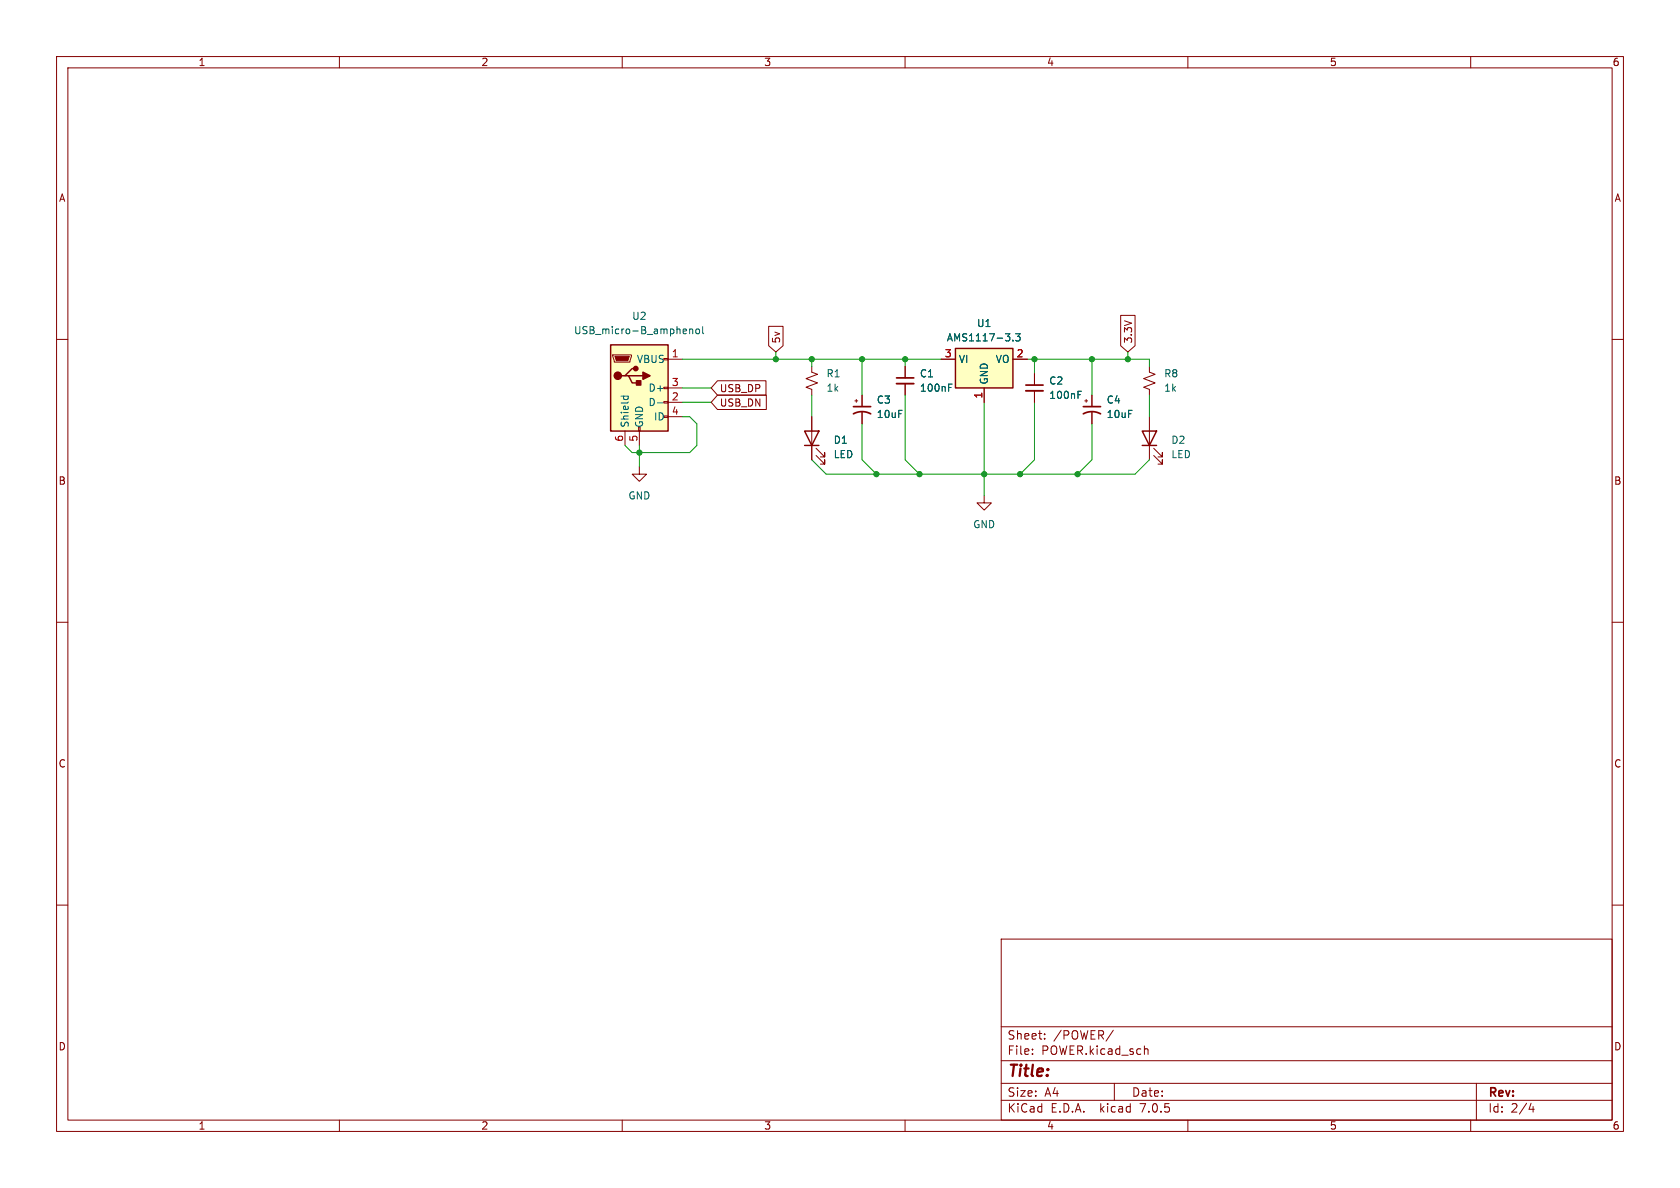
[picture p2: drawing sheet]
<svg xmlns="http://www.w3.org/2000/svg" width="297mm" height="210mm" viewBox="0 0 297 210" stroke-linecap="round" stroke-linejoin="round" font-family="sans-serif">
<g fill="none" stroke="#840000" stroke-width=".18">
<path d="M10 10h277v190h-277zM12 12h273v186h-273zM60 10v2M110 10v2M160 10v2M210 10v2M260 10v2M10 60h2M135.9 57.7h2.5v3.4l-1.2 1.1-1.3-1.1zM198.1 55.8h2.6v5.3l-1.3 1.1-1.3-1.1zM285 60h2M108.3 62.7h3.3v.3l-.2 1h-2.8z"/>
<path d="M110.5 76.2v2.5M113 76.2v2.5M117.3 73.5h.8v.3h-.8zM117.3 71h.8v.2h-.8zM117.3 68.5h.8v.2h-.8zM117.3 63.4h.8v.2h-.8zM118.1 63.5h2.5M118.1 71.1h2.5M118.1 68.6h2.5M118.1 73.7h2.5M126.8 69.8h8.7v2.6h-8.7l-1.1-1.3zM126.8 67.3h8.6v2.6h-8.6l-1.1-1.3z"/>
<path d="M143.5 64.8v1l1 .4-2 .7 2 .8-2 .8 1 .3v1.1M143.5 73.7v7.6M144.3 79.2l1.5 1.6v-.8v.8h-.8M151.1 70.9h.5M151.4 70.6v.5M152.4 69.9v2M152.4 72.9v2M160 64.8v2M160 67.8v2.1M166.4 63.5h2.5M174 68.6v2.5M179.1 63.5h2.5"/>
<path d="M182.9 66v2.1M182.9 69.1v2M191.8 70.9h.5M192 70.6v.5M193 69.9v2M193 72.9v2M203.2 64.8v1l1 .4-2 .7 2 .8-2 .8 1 .3v1.1M203.2 73.7v7.6M204 79.2l1.5 1.6v-.8v.8h-.8M113 82.6v1.2h1.3l-1.3 1.3-1.2-1.3h1.2M144.3 80.5l1.5 1.5v-.7v.7h-.8M174 87.6v1.3h1.3l-1.3 1.3-1.3-1.3h1.3"/>
<path d="M204 80.5l1.5 1.5v-.7v.7h-.8M10 110h2M285 110h2M10 160h2M285 160h2M177 166h108v32h-108zM60 198v2M110 198v2M160 198v2M177 194.5h108M177 191.5h108M177 187.5h108"/>
<path d="M177 181.5h108M182.5 186.3v.1M182.5 185.5v.1M184.7 183.6v.1M184.7 182.8v.1M196.8 182.1l-1.3 2M197 191.5v3M202.3 185.5l.2-.1 .4 .1 .1 .9M210 198v2M260 198v2M261 191.5v6.5M270.7 195l-.4 1.1h.9"/>
<path d="M271 195.6v1"/>
</g>
<path d="M158.5 67.8h3M181.4 69.1h3" fill="none" stroke="#840000" stroke-width=".33"/>
<path d="M150.9 73.2a3.2 3.2 0 0 1 3 0M150.9 71.9h3M158.5 66.8h3M181.4 68.1h3M191.5 73.2a3.2 3.2 0 0 1 3.1 0M191.5 71.9h3.1" fill="none" stroke="#840000" stroke-width=".3"/>
<path d="M121.9 58.2v.8M121.9 58.3l.2-.1h.3l.1 .8M123.1 58.3l.2-.1 .3 .1 .1 .5-.1 .1-.3 .1-.2-.1zM124.2 57.7v1.1l.2 .2M179.6 59h.7l-.4 .5 .4 .1v.5l-.2 .2-.5-.2M109.8 70h1.3M110.3 70l-.1 .4M111 70l.1 .4M116.2 71.2h1M167.7 67.9h.6M179.1 60.1v.2M190.6 69.2h.6" fill="none" stroke="#006464" stroke-width=".18"/>
<path d="M107.9 61h10.2v15.2h-10.2zM110.5 66.4h.6l.7 1.3h1.2M111.1 66.4h2.6M112.4 65.2h-.6l-1.3 1.2h-.6M142.2 76.2h2.6l-1.3 2.5zM142.2 78.7h2.6M168.9 61.6h10.2v7h-10.2zM201.9 76.2h2.6l-1.3 2.5zM201.9 78.7h2.6" fill="none" stroke="#840000" stroke-width=".25"/>
<g fill="#ffffc2" stroke="#ffffc2" stroke-width=".18">
<path d="M168.9 61.6h10.2v7h-10.2z"/>
<path d="M107.9 61h10.2v15.2h-10.2z"/>
</g>
<g fill="#840000" stroke="#840000" stroke-width=".25">
<path d="M113.7 65.8l1.2 .6-1.2 .7z"/>
<path d="M112.5 67.3h.8v.8h-.8z"/>
<circle cx="109.2" cy="66.4" r=".63"/>
<circle cx="112.4" cy="65.2" r=".38"/>
</g>
<path d="M108.7 63h2.6l-.3 .8h-2z" fill="#840000" stroke="#840000" stroke-width=".18"/>
<g fill="none" stroke="#009600" stroke-width=".18">
<path d="M113 78.7v3.9M120.6 63.5h45.8M120.6 71.1h5.1M120.6 73.7h1.3l1.3 1.2v3.8l-1.3 1.3h-10.1l-1.3-1.3M120.6 68.6h5.1M137.2 62.2v1.3M143.5 63.5v1.3M143.5 69.9v3.8M152.4 74.9v6.4l2.5 2.5M152.4 63.5v6.4M160 63.5v1.3M160 69.9v11.4l2.6 2.5"/>
<path d="M174 71.1v16.5M181.6 63.5h21.6v1.3M182.9 71.1v10.2l-2.6 2.5M182.9 63.5v2.5M193 74.9v6.4l-2.5 2.5M193 63.5v6.4M199.4 62.2v1.3M203.2 69.9v3.8M143.5 81.3l2.5 2.5h54.7l2.5-2.5"/>
</g>
<g fill="#009600" stroke="#009600" stroke-width=".18">
<circle cx="162.6" cy="83.8" r=".46"/>
<circle cx="182.9" cy="63.5" r=".46"/>
<circle cx="190.5" cy="83.8" r=".46"/>
<circle cx="174" cy="83.8" r=".46"/>
<circle cx="180.3" cy="83.8" r=".46"/>
<circle cx="193" cy="63.5" r=".46"/>
<circle cx="199.4" cy="63.5" r=".46"/>
<circle cx="160" cy="63.5" r=".46"/>
<circle cx="137.2" cy="63.5" r=".46"/>
<circle cx="143.5" cy="63.5" r=".46"/>
<circle cx="152.4" cy="63.5" r=".46"/>
<circle cx="154.9" cy="83.8" r=".46"/>
<circle cx="113" cy="80" r=".46"/>
</g>
<text font-size="2.8" fill="#840000" x="178" y="190.8">Title:</text>
<g font-size="2.1" fill="#840000">
<text x="178" y="183.9">Sheet:</text>
<text x="186.2" y="183.9">/POWER/</text>
<text x="178" y="186.6">File:</text>
<text x="184" y="186.6">POWER.kicad_sch</text>
<text x="178" y="196.8">KiCad</text>
<text x="178" y="194">Size:</text>
<text x="184.6" y="194">A4</text>
<text x="185.7" y="196.8">E.D.A.</text>
<text x="194.4" y="196.8">kicad</text>
<text x="200" y="194">Date:</text>
<text x="201.5" y="196.8">7.0.5</text>
<text x="263" y="194.2">Rev:</text>
<text x="263" y="196.8">Id:</text>
<text x="267" y="196.8">2/4</text>
</g>
<g font-size="1.8" fill="#840000">
<text x="35" y="11.8">1</text>
<text x="85" y="11.8">2</text>
<text x="135" y="11.8">3</text>
<text x="185" y="11.8">4</text>
<text x="235" y="11.8">5</text>
<text x="285" y="11.8">6</text>
<text x="10.4" y="35.8">A</text>
<text x="285.4" y="35.8">A</text>
<text x="138.1" y="60.8" transform="rotate(-90 138.1 60.8)">5v</text>
<text x="200.3" y="60.8" transform="rotate(-90 200.3 60.8)">3.3V</text>
<text x="127.2" y="69.5">USB_DP</text>
<text x="127.2" y="72">USB_DN</text>
<text x="10.3" y="85.8">B</text>
<text x="285.3" y="85.8">B</text>
<text x="10.3" y="135.8">C</text>
<text x="285.3" y="135.8">C</text>
<text x="10.3" y="185.8">D</text>
<text x="285.3" y="185.8">D</text>
<text x="35" y="199.8">1</text>
<text x="85" y="199.8">2</text>
<text x="135" y="199.8">3</text>
<text x="185" y="199.8">4</text>
<text x="235" y="199.8">5</text>
<text x="285" y="199.8">6</text>
</g>
<g font-size="1.8" fill="#006464">
<text x="101.4" y="59.2">USB_micro-B_amphenol</text>
<text x="111.7" y="56.7">U2</text>
<text x="172.7" y="58">U1</text>
<text x="112.6" y="64.3">VBUS</text>
<text x="167.3" y="60.5">AMS1117-3.3</text>
<text x="169.4" y="64.3">VI</text>
<text x="176" y="64.3">VO</text>
<text x="114.6" y="71.9">D-</text>
<text x="114.6" y="69.4">D+</text>
<text x="146.1" y="66.9">R1</text>
<text x="146.1" y="69.4">1k</text>
<text x="154.9" y="71.5">C3</text>
<text x="162.6" y="66.9">C1</text>
<text x="162.6" y="69.4">100nF</text>
<text x="174.8" y="68.1" transform="rotate(-90 174.8 68.1)">GND</text>
<text x="185.4" y="68.1">C2</text>
<text x="185.4" y="70.7">100nF</text>
<text x="195.6" y="71.5">C4</text>
<text x="205.7" y="66.9">R8</text>
<text x="205.7" y="69.4">1k</text>
<text x="111.3" y="75.7" transform="rotate(-90 111.3 75.7)">Shield</text>
<text x="113.9" y="75.7" transform="rotate(-90 113.9 75.7)">GND</text>
<text x="115.6" y="74.5">ID</text>
<text x="154.9" y="74.1">10uF</text>
<text x="195.6" y="74.1">10uF</text>
<text x="147.3" y="78.6">D1</text>
<text x="147.3" y="81.2">LED</text>
<text x="207" y="78.6">D2</text>
<text x="207" y="81.2">LED</text>
<text x="111" y="88.5">GND</text>
<text x="172" y="93.5">GND</text>
</g>
<g font-size="1.8" fill="#a90000">
<text x="118.7" y="63.2">1</text>
<text x="167" y="63.2">3</text>
<text x="179.7" y="63.2">2</text>
<text x="118.7" y="70.9">2</text>
<text x="118.7" y="68.3">3</text>
<text x="173.7" y="70.5" transform="rotate(-90 173.7 70.5)">1</text>
<text x="118.7" y="73.4">4</text>
<text x="110.2" y="78.1" transform="rotate(-90 110.2 78.1)">6</text>
<text x="112.8" y="78.1" transform="rotate(-90 112.8 78.1)">5</text>
</g>
</svg>
